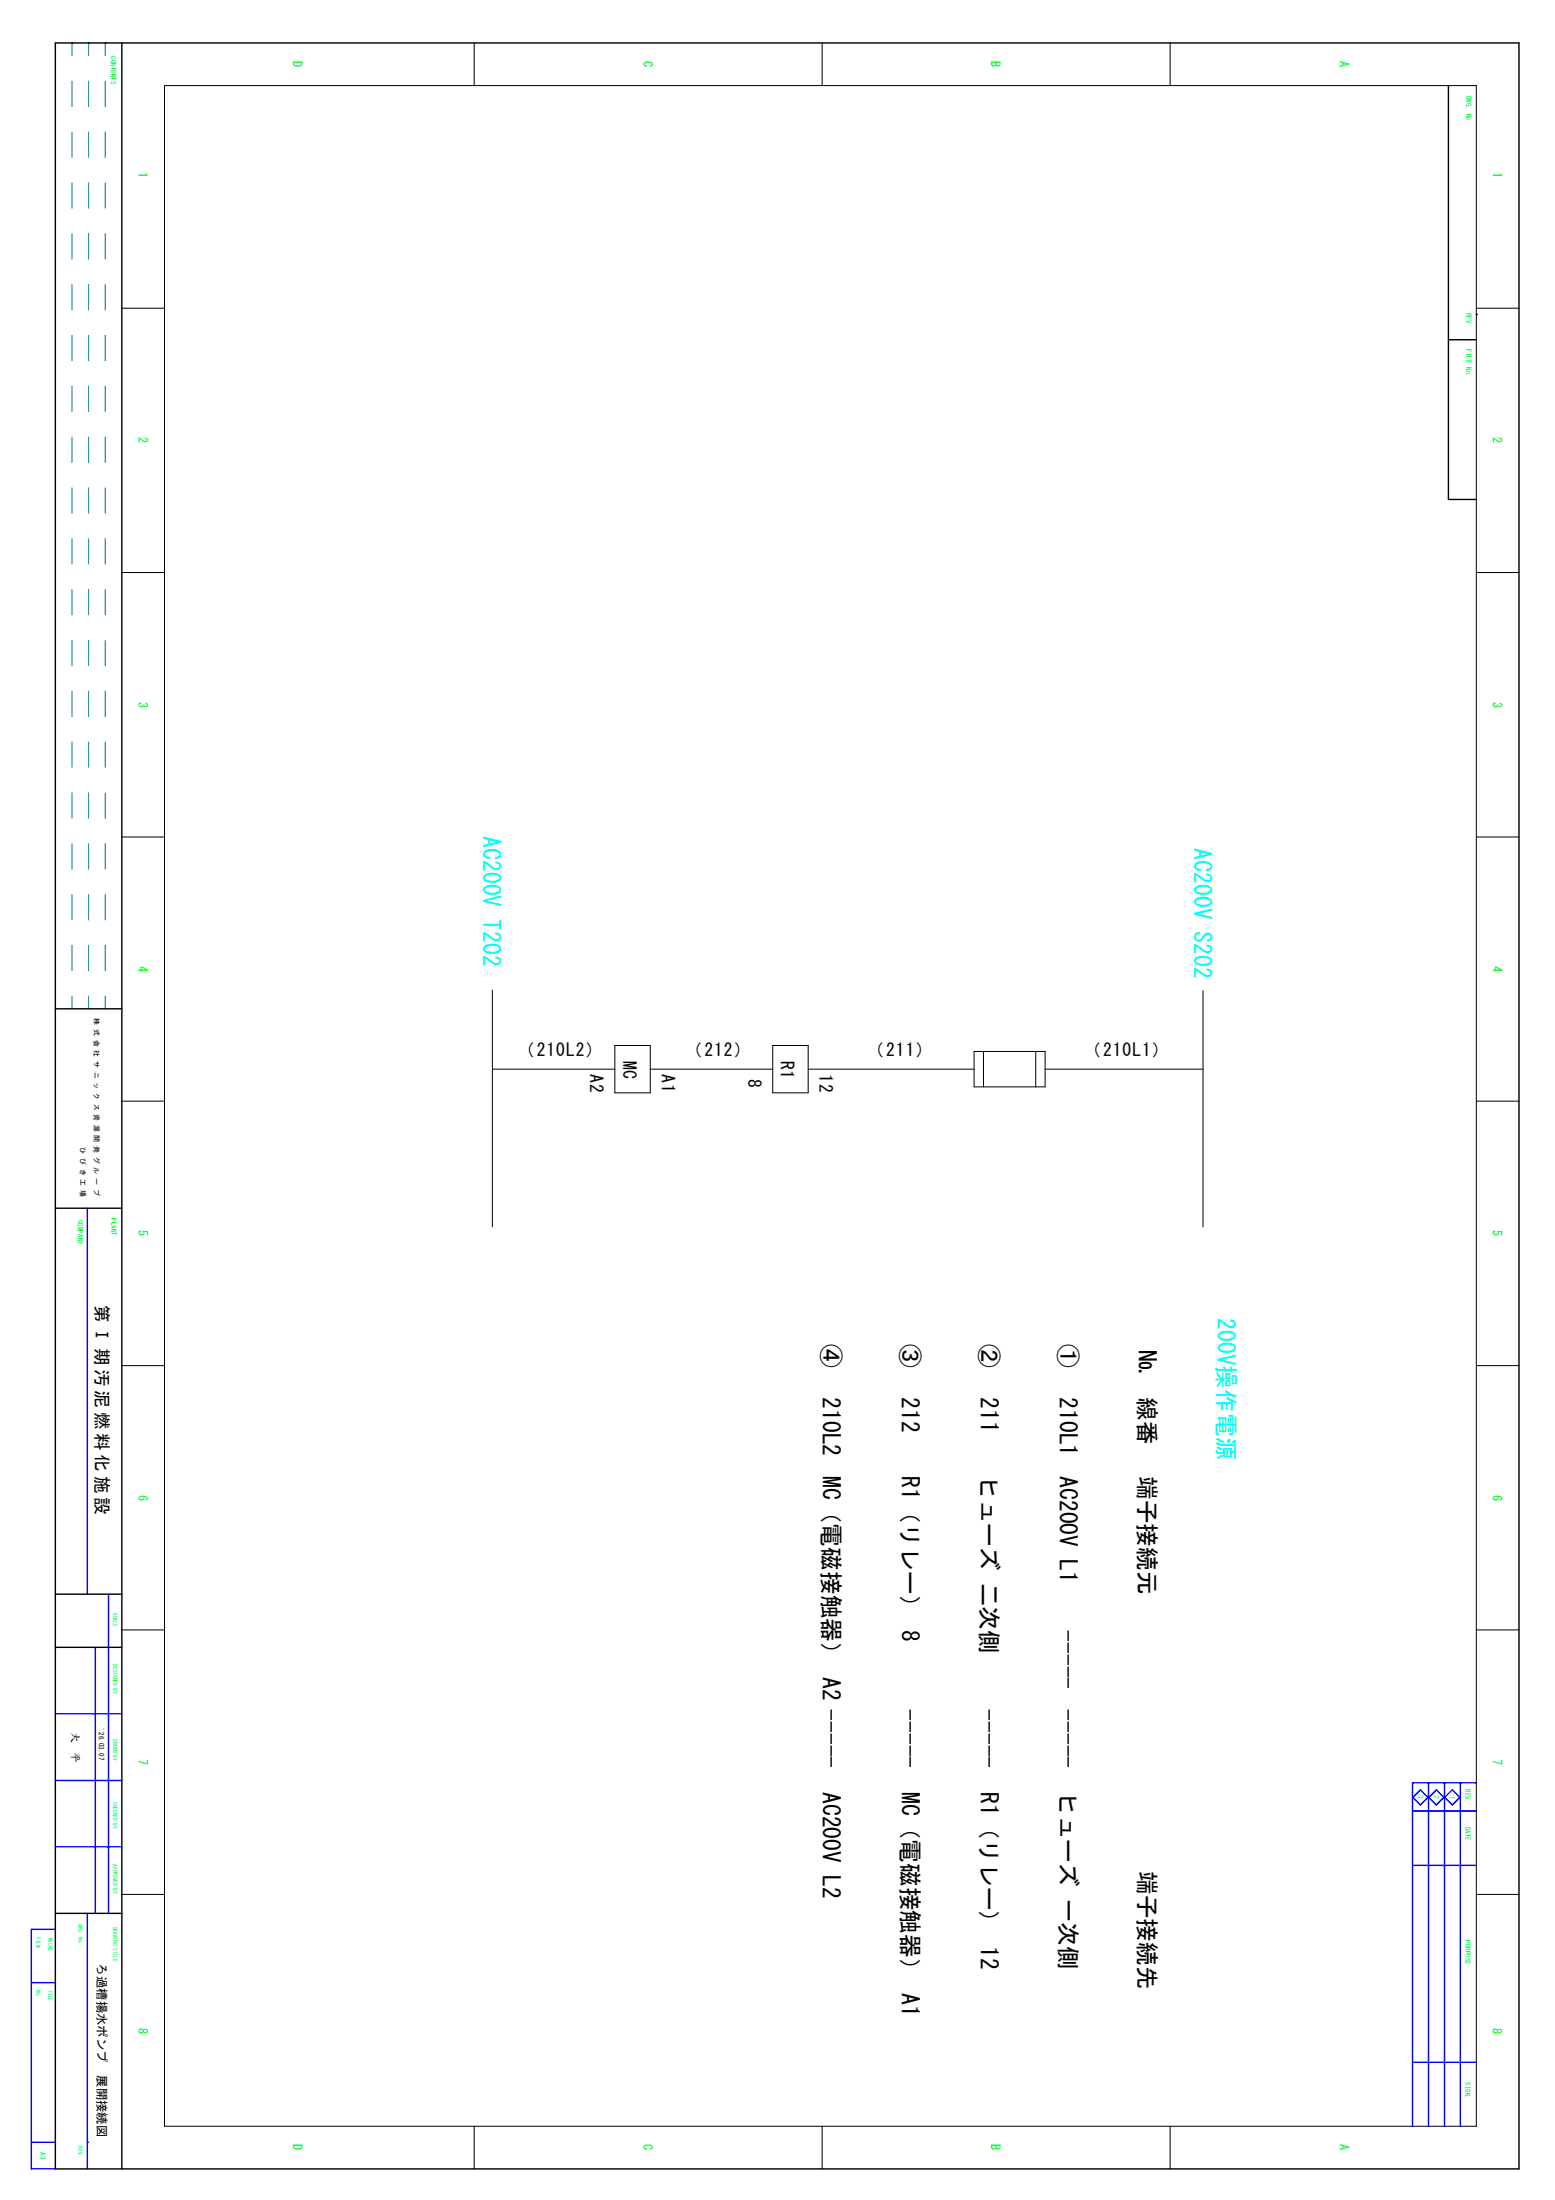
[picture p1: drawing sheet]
<svg xmlns="http://www.w3.org/2000/svg" width="210mm" height="297mm" viewBox="0 0 210 297" stroke-linecap="round" stroke-linejoin="round" font-family="sans-serif">
<g fill="none" stroke="#000" stroke-width=".13">
<path d="M22.2 11.6h177.1v275.5h-177.1zM64 5.8v5.8M111 5.8v5.8M157.9 5.8v5.8M16.4 41.6h5.8M199.3 41.6h5.7M16.4 77.3h5.8M199.3 77.3h5.7M16.4 113h5.8M199.3 113h5.7M66.5 133.7v32M162.4 133.8v31.9"/>
<path d="M16.4 148.7h5.8M66.5 144.4h16.5M83 141.2h4.8v6.4h-4.8zM87.8 144.4h16.5M104.3 141.2h4.8v6.4h-4.8zM109.1 144.4h22.4M131.5 142h9.6v4.7h-9.6zM132.8 142v4.7M139.8 142v4.7M141.1 144.4h21.3M199.3 148.7h5.7M16.4 184.4h5.8"/>
<path d="M199.3 184.4h5.7M16.4 220.1h5.8M199.3 220.1h5.7M16.4 255.8h5.8M199.3 255.8h5.7M64 287.1v5.7M111 287.1v5.7M157.9 287.1v5.7"/>
</g>
<g fill="none" stroke="#008080" stroke-width=".13">
<path d="M9.7 5.8h.1M9.7 5.8v1.7M9.7 11v3.4M9.7 17.8v3.5M12 5.8h.1M12 5.8v1.7M12 11v3.4M12 17.8v3.5M14.2 5.8h.1M14.2 5.8v1.7M14.2 11v3.4M14.2 17.8v3.5"/>
<path d="M9.7 24.7v3.4M9.7 31.5v3.5M9.7 38.4v3.4M12 24.7v3.4M12 31.5v3.5M12 38.4v3.4M14.2 24.7v3.4M14.2 31.5v3.5M14.2 38.4v3.4M9.7 45.3v3.4M9.7 52.1v3.5M9.7 59v3.4"/>
<path d="M12 45.3v3.4M12 52.1v3.5M12 59v3.4M14.2 45.3v3.4M14.2 52.1v3.5M14.2 59v3.4M9.7 65.9v3.4M9.7 72.7v3.5M9.7 79.6v3.4M12 65.9v3.4M12 72.7v3.5M12 79.6v3.4"/>
<path d="M14.2 65.9v3.4M14.2 72.7v3.5M14.2 79.6v3.4M9.7 86.5v3.4M9.7 93.3v3.5M12 86.5v3.4M12 93.3v3.5M14.2 86.5v3.4M14.2 93.3v3.5M9.7 100.2v3.4M9.7 107v3.5M9.7 113.9v3.4"/>
<path d="M12 100.2v3.4M12 107v3.5M12 113.9v3.4M14.2 100.2v3.4M14.2 107v3.5M14.2 113.9v3.4M9.7 120.8v3.4M9.7 127.6v3.5M9.7 134.5v1.7M12 120.8v3.4M12 127.6v3.5M12 134.5v1.7"/>
<path d="M14.2 120.8v3.4M14.2 127.6v3.5M14.2 134.5v1.7"/>
</g>
<g fill="none" stroke="#00f" stroke-width=".19">
<path d="M9.7 5.8h.1M12 5.8h.1M14.2 5.8h.1M11.8 163.1v52.1M14.6 215.2v43.1M7.5 231.4h8.9M12.9 222.4v35.9M7.5 249.4h8.9M7.5 240.4h8.9M11.8 258.3v34.5M190.7 244.5h8.6M190.7 251.9h8.6"/>
<path d="M191.7 241.7l1 1-1 1-1-1zM192.8 240.7v46.4M193.9 241.7l1 1-1 1-1-1zM195 240.7v46.4M196 241.7l1.1 1-1.1 1-1-1zM197.1 240.7v46.4M199.3 240.7h-8.6v46.4M4.2 267.7h3.3M7.5 260.5h-3.3v32.3h3.3M190.7 278.4h8.6M4.2 289.2h3.3M11.8 289.2h.1"/>
</g>
<path d="M7.5 5.8h197.5v287h-197.5zM16.4 5.8v287M195.5 11.6v55.8h3.8M195.5 45.9h3.8M199.3 42.5h.1M7.5 136.2h8.9M7.5 163.1h8.9M7.5 215.2h8.9M7.5 222.4h8.9M7.5 258.3h8.9" fill="none" stroke="#000" stroke-width=".19"/>
<g font-size="3.2" fill="#0ff">
<text x="65.2" y="112.9" transform="rotate(90 65.2 112.9)">AC200V T202</text>
<text x="161.2" y="114.6" transform="rotate(90 161.2 114.6)">AC200V S202</text>
<text x="164.4" y="178" transform="rotate(90 164.4 178)">200V操作電源</text>
</g>
<g font-size="3.2">
<text x="111.1" y="181.4" transform="rotate(90 111.1 181.4)">④</text>
<text x="121.7" y="181.4" transform="rotate(90 121.7 181.4)">③</text>
<text x="132.4" y="181.4" transform="rotate(90 132.4 181.4)">②</text>
<text x="143.1" y="181.4" transform="rotate(90 143.1 181.4)">①</text>
<text x="153.7" y="182.2" transform="rotate(90 153.7 182.2)">№</text>
<text x="111.1" y="188.6" transform="rotate(90 111.1 188.6)">210L2</text>
<text x="121.7" y="188.6" transform="rotate(90 121.7 188.6)">212</text>
<text x="132.4" y="188.6" transform="rotate(90 132.4 188.6)">211</text>
<text x="143.1" y="188.6" transform="rotate(90 143.1 188.6)">210L1</text>
<text x="153.7" y="188.6" transform="rotate(90 153.7 188.6)">線番</text>
<text x="111.1" y="199.3" transform="rotate(90 111.1 199.3)">MC（電磁接触器） A2 -----</text>
<text x="121.7" y="199.3" transform="rotate(90 121.7 199.3)">R1（リレー） 8</text>
<text x="132.4" y="199.3" transform="rotate(90 132.4 199.3)">ヒューズ 二次側</text>
<text x="143.1" y="199.3" transform="rotate(90 143.1 199.3)">AC200V L1</text>
<text x="153.7" y="199.3" transform="rotate(90 153.7 199.3)">端子接続元</text>
<text x="143.1" y="220.1" transform="rotate(90 143.1 220.1)">-----</text>
<text x="121.7" y="230.8" transform="rotate(90 121.7 230.8)">-----</text>
<text x="132.4" y="230.8" transform="rotate(90 132.4 230.8)">-----</text>
<text x="143.1" y="230.8" transform="rotate(90 143.1 230.8)">-----</text>
<text x="111.1" y="242" transform="rotate(90 111.1 242)">AC200V L2</text>
<text x="121.7" y="242" transform="rotate(90 121.7 242)">MC（電磁接触器） A1</text>
<text x="132.4" y="242" transform="rotate(90 132.4 242)">R1（リレー） 12</text>
<text x="143.1" y="242" transform="rotate(90 143.1 242)">ヒューズ 一次側</text>
<text x="153.7" y="252.6" transform="rotate(90 153.7 252.6)">端子接続先</text>
</g>
<g font-size="2.4">
<text x="69.8" y="142.5">（210L2）</text>
<text x="84.1" y="143.2" transform="rotate(90 84.1 143.2)">MC</text>
<text x="92.5" y="142.5">（212）</text>
<text x="105.4" y="143.2" transform="rotate(90 105.4 143.2)">R1</text>
<text x="117" y="142.5">（211）</text>
<text x="146.3" y="142.5">（210L1）</text>
<text x="79.7" y="145.1" transform="rotate(90 79.7 145.1)">A2</text>
<text x="89.3" y="145.1" transform="rotate(90 89.3 145.1)">A1</text>
<text x="101" y="145.7" transform="rotate(90 101 145.7)">8</text>
<text x="110.6" y="145.1" transform="rotate(90 110.6 145.1)">12</text>
<text x="13" y="176.2" transform="rotate(90 13 176.2)">第 Ⅰ 期 汚 泥 燃 料 化 施 設</text>
</g>
<g font-size="1.7" fill="#0f0">
<text x="39.6" y="8.3" transform="rotate(90 39.6 8.3)">D</text>
<text x="86.9" y="8.3" transform="rotate(90 86.9 8.3)">C</text>
<text x="133.8" y="8.3" transform="rotate(90 133.8 8.3)">B</text>
<text x="180.8" y="8.3" transform="rotate(90 180.8 8.3)">A</text>
<text x="18.7" y="23.3" transform="rotate(90 18.7 23.3)">1</text>
<text x="201.5" y="23.3" transform="rotate(90 201.5 23.3)">1</text>
<text x="18.7" y="59" transform="rotate(90 18.7 59)">2</text>
<text x="201.5" y="59" transform="rotate(90 201.5 59)">2</text>
<text x="18.7" y="94.7" transform="rotate(90 18.7 94.7)">3</text>
<text x="201.5" y="94.7" transform="rotate(90 201.5 94.7)">3</text>
<text x="18.7" y="130.4" transform="rotate(90 18.7 130.4)">4</text>
<text x="201.5" y="130.4" transform="rotate(90 201.5 130.4)">4</text>
<text x="18.7" y="166.1" transform="rotate(90 18.7 166.1)">5</text>
<text x="201.5" y="166.1" transform="rotate(90 201.5 166.1)">5</text>
<text x="18.7" y="201.8" transform="rotate(90 18.7 201.8)">6</text>
<text x="201.5" y="201.8" transform="rotate(90 201.5 201.8)">6</text>
<text x="18.7" y="237.5" transform="rotate(90 18.7 237.5)">7</text>
<text x="201.5" y="237.5" transform="rotate(90 201.5 237.5)">7</text>
<text x="18.7" y="273.9" transform="rotate(90 18.7 273.9)">8</text>
<text x="201.5" y="273.9" transform="rotate(90 201.5 273.9)">8</text>
<text x="39.6" y="289.5" transform="rotate(90 39.6 289.5)">D</text>
<text x="86.9" y="289.5" transform="rotate(90 86.9 289.5)">C</text>
<text x="133.8" y="289.5" transform="rotate(90 133.8 289.5)">B</text>
<text x="180.8" y="289.5" transform="rotate(90 180.8 289.5)">A</text>
</g>
<text font-size="1.7" x="13.1" y="265.1" transform="rotate(90 13.1 265.1)">ろ過槽揚水ポンプ　展開接続図</text>
<g font-size="1.4">
<text x="9.7" y="233.9" transform="rotate(90 9.7 233.9)">大</text>
<text x="9.7" y="236.5" transform="rotate(90 9.7 236.5)">平</text>
</g>
<g font-size="1" fill="#0f0">
<text x="15" y="7.6" transform="rotate(90 15 7.6)">CONTENTS</text>
<text x="197.9" y="13" transform="rotate(90 197.9 13)">DWG. No.</text>
<text x="197.9" y="42.2" transform="rotate(90 197.9 42.2)">REV.</text>
<text x="197.9" y="47.2" transform="rotate(90 197.9 47.2)">FILE No.</text>
<text x="10.5" y="164.7" transform="rotate(90 10.5 164.7)">COMPANY</text>
<text x="15" y="164.5" transform="rotate(90 15 164.5)">PLANT</text>
<text x="191.4" y="242.3" transform="rotate(90 191.4 242.3)">3</text>
<text x="193.6" y="242.3" transform="rotate(90 193.6 242.3)">2</text>
<text x="195.7" y="242.4" transform="rotate(90 195.7 242.4)">1</text>
<text x="197.8" y="241.6" transform="rotate(90 197.8 241.6)">REV.</text>
<text x="197.8" y="246.7" transform="rotate(90 197.8 246.7)">DATE</text>
<text x="197.8" y="261.9" transform="rotate(90 197.8 261.9)">PURPOSE</text>
<text x="197.8" y="281.1" transform="rotate(90 197.8 281.1)">SIGN.</text>
<text x="5.5" y="290.6" transform="rotate(90 5.5 290.6)">A3</text>
</g>
<g font-size="1">
<text x="12.7" y="137.5" transform="rotate(90 12.7 137.5)">株 式 会 社 サ ニ ッ ク ス 資 源 開 発 グ ル ー プ</text>
<text x="10.9" y="154.9" transform="rotate(90 10.9 154.9)">ひ び き 工 場</text>
<text x="13.3" y="233.4" transform="rotate(90 13.3 233.4)">'26.03.07</text>
</g>
<g font-size=".7" fill="#0f0">
<text x="15.3" y="217.8" transform="rotate(90 15.3 217.8)">SCALE</text>
<text x="15.3" y="224.7" transform="rotate(90 15.3 224.7)">DESIGNED BY</text>
<text x="15.3" y="234.8" transform="rotate(90 15.3 234.8)">DRAWN BY</text>
<text x="15.3" y="243.3" transform="rotate(90 15.3 243.3)">CHECKED BY</text>
<text x="15.3" y="251.7" transform="rotate(90 15.3 251.7)">APPROVED BY</text>
<text x="4.9" y="261.5" transform="rotate(90 4.9 261.5)">FILM</text>
<text x="6.5" y="261.6" transform="rotate(90 6.5 261.6)">MICRO</text>
<text x="10.6" y="259.7" transform="rotate(90 10.6 259.7)">DWG. No.</text>
<text x="15.3" y="260.1" transform="rotate(90 15.3 260.1)">DRAWING TITLE</text>
<text x="4.9" y="268.7" transform="rotate(90 4.9 268.7)">No.</text>
<text x="6.5" y="268.8" transform="rotate(90 6.5 268.8)">FILE</text>
<text x="10.6" y="289.8" transform="rotate(90 10.6 289.8)">REV.</text>
</g>
</svg>
